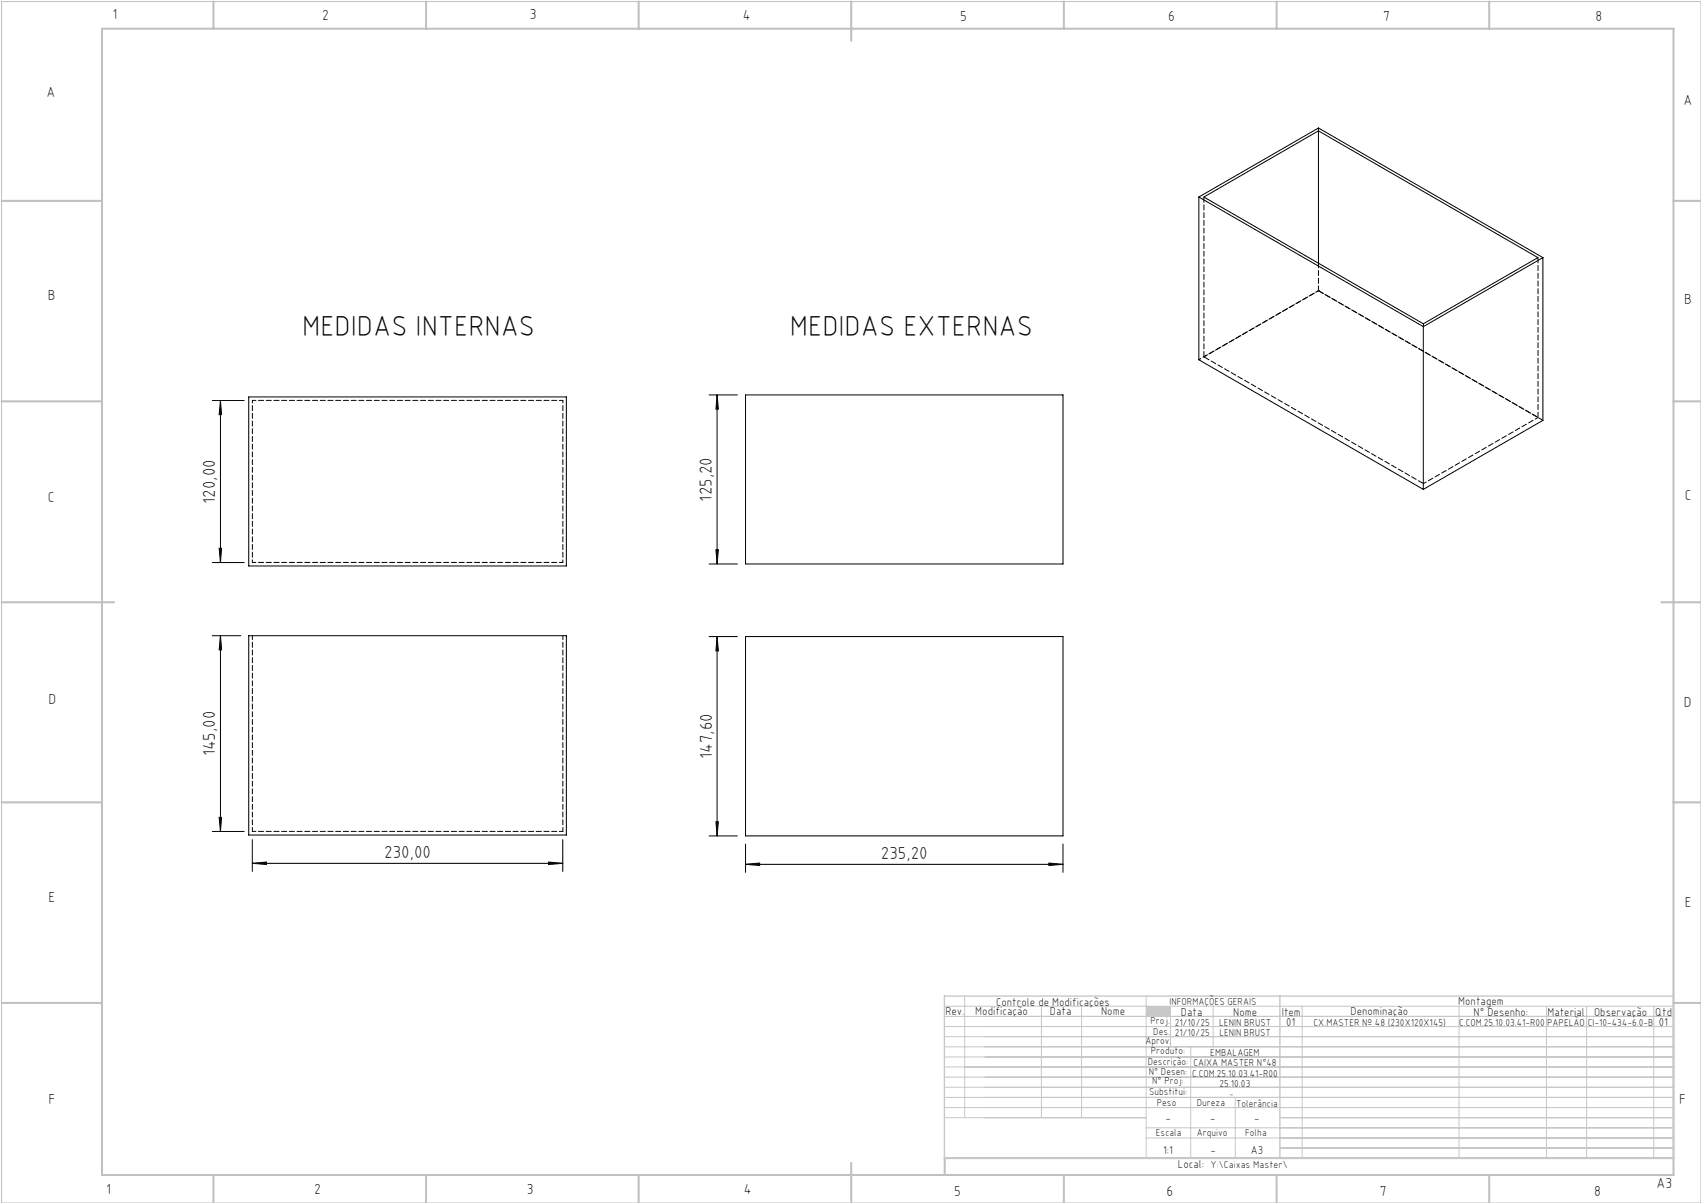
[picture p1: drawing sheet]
<svg xmlns="http://www.w3.org/2000/svg" width="420mm" height="297mm" viewBox="0 0 420 297" stroke-linecap="round" stroke-linejoin="round" font-family="sans-serif">
<path d="M.4 .4h419.6v296.6h-419.6z" fill="none" stroke="#c0c0c0" stroke-width=".25"/>
<g fill="none" stroke="#c0c0c0" stroke-width=".5">
<path d="M25.2 7.1h388v283h-388zM52.7 .4v6.7M105.2 .4v6.7M157.7 .4v6.7M210.2 .4v9.7M262.7 .4v6.7M315.2 .4v6.7M367.7 .4v6.7M.4 49.6h24.8M413.2 49.6h6.8M.4 99.1h24.8M413.2 99.1h6.8"/>
<path d="M.4 148.7h27.8M410.2 148.7h9.8M.4 198.1h24.8M413.2 198.1h6.8M.4 247.6h24.8M413.2 247.6h6.8M52.7 290.1v6.9M105.2 290.1v6.9M157.7 290.1v6.9M210.2 287.1v9.9M262.7 290.1v6.9M315.2 290.1v6.9"/>
<path d="M367.7 290.1v6.9M413.2 285.9h-179.9v4.2"/>
</g>
<g fill="none" stroke="#c3c8d2" stroke-width=".25">
<path d="M233.2 250.9h180M233.2 248.4h180M233.2 253.4h180M233.2 255.9h180M233.2 258.4h180M238.2 245.9v30M257.1 248.4v27.5M267.1 248.4v27.5M283 245.9v40M289 248.4v10M294 258.4v27.5M299.5 248.4v10"/>
<path d="M321.5 248.4v37.5M360.3 248.4v37.5M381.8 248.4v37.5M391.8 248.4v37.5M408.3 248.4v37.5M233.2 260.9h180M233.2 263.4h180M233.2 265.9h180M233.2 268.4h180M233.2 270.9h180M233.2 273.4h180M233.2 275.9h49.8"/>
<path d="M283 278.4h130.2M305 270.9v15M316 275.9h97.2M283 280.9h130.2M316 283.4h97.2"/>
</g>
<path d="M233.2 245.9h180v40h-180zM316 245.9v40" fill="none" stroke="#c3c8d2" stroke-width=".35"/>
<path d="M283 248.4h6v2.5h-6z" fill-rule="evenodd" fill="#c3c8d2"/>
<g fill="none" stroke="#000" stroke-width=".25">
<path d="M325.5 32.3v32.7M296 48.6v40.2l55.4 32M296 48.6l55.4 32M296 48.6l29.5-17 55.5 32M297.3 48.6l28.2-16.3 54.2 31.3-28.3 16.3zM381 63.6l-29.6 17M381 63.6v40.2l-29.6 17M52.4 98.9h7.9M54.4 98.9v40M54.4 98.9l.3 3.5h-.6zM61.4 98h78.4v41.7h-78.4zM175.1 97.5h7"/>
<path d="M177.1 97.5v41.7M177.1 97.5l.3 3.5h-.6zM184.1 97.5h78.4v41.7h-78.4zM351.4 80.6v40.2M52.4 138.9h7.9M54.1 135.4h.6l-.3 3.5zM175.1 139.2h7M176.8 135.7h.6l-.3 3.5zM52.4 156.9h7M54.4 156.9v48.4M54.4 156.9l.3 3.5h-.6zM61.4 156.9h78.4v49.3h-78.4z"/>
<path d="M175.1 157.2h7M177.1 157.2v49.2M177.1 157.2l.3 3.5h-.6zM184.1 157.2h78.4v49.2h-78.4zM52.4 205.3h7.9M54.1 201.8h.6l-.3 3.5zM62.3 213.1l3.5-.3v.6zM62.3 207.3v7.9M62.3 213.1h76.7M135.5 212.8l3.5 .3-3.5 .3zM139 207.3v7.9M175.1 206.4h7"/>
<path d="M176.8 202.9h.6l-.3 3.5zM184.1 213.4l3.5-.3v.6zM184.1 208.4v7M184.1 213.4h78.4M259 213.1l3.5 .3-3.5 .3zM262.5 208.4v7"/>
</g>
<g fill="#000">
<path d="M54.1 135.4h.6l-.3 3.5zM54.4 98.9l.3 3.5h-.6zM176.8 135.7h.6l-.3 3.5zM177.1 97.5l.3 3.5h-.6z"/>
<path d="M54.4 156.9l.3 3.5h-.6zM54.1 201.8h.6l-.3 3.5zM177.1 157.2l.3 3.5h-.6zM176.8 202.9h.6l-.3 3.5z"/>
<path d="M62.3 213.1l3.5-.3v.6zM135.5 212.8l3.5 .3-3.5 .3zM184.1 213.4l3.5-.3v.6zM259 213.1l3.5 .3-3.5 .3z"/>
</g>
<path d="M62.3 156.9v48.4M139 156.9v48.4" fill="none" stroke="#000" stroke-width=".25" stroke-dasharray="1.3 .6" stroke-dashoffset=".3"/>
<path d="M325.5 31.6v.7M351.5 79.9v.7M62.3 98.9h76.7M139 138.9h-76.7M62.3 205.3h76.7" fill="none" stroke="#000" stroke-width=".25" stroke-dasharray="1.3 .6" stroke-dashoffset=".4"/>
<path d="M139 98.9v40M62.3 138.9v-40" fill="none" stroke="#000" stroke-width=".25" stroke-dasharray="1.3 .6" stroke-dashoffset=".6"/>
<path d="M325.5 65v6.8M381 103.8l-55.5-32" fill="none" stroke="#000" stroke-width=".25" stroke-dasharray="1.3 .6" stroke-dashoffset=".1"/>
<path d="M297.3 88.1l54.2 31.3M379.8 103.1l-54.3-31.3" fill="none" stroke="#000" stroke-width=".25" stroke-dasharray="1.3 .6" stroke-dashoffset="-.2"/>
<path d="M297.3 48.6v39.5M325.5 71.8h.1M379.8 63.6v39.5" fill="none" stroke="#000" stroke-width=".25" stroke-dasharray="1.3 .6"/>
<path d="M325.5 71.8l-28.2 16.3M351.5 119.4l28.3-16.3" fill="none" stroke="#000" stroke-width=".25" stroke-dasharray="1.3 .6" stroke-dashoffset=".5"/>
<path d="M325.5 71.8l-29.5 17" fill="none" stroke="#000" stroke-width=".25" stroke-dasharray="1.3 .6" stroke-dashoffset=".7"/>
<g font-size="7.1">
<text x="74.6" y="82.9">MEDIDAS INTERNAS</text>
<text x="195" y="82.9">MEDIDAS EXTERNAS</text>
</g>
<g font-size="4.3">
<text x="53.2" y="124.3" transform="rotate(-90 53.2 124.3)">120,00</text>
<text x="175.8" y="123.8" transform="rotate(-90 175.8 123.8)">125,20</text>
<text x="53.2" y="186.7" transform="rotate(-90 53.2 186.7)">145,00</text>
<text x="175.8" y="187.4" transform="rotate(-90 175.8 187.4)">147,60</text>
<text x="94.9" y="211.8">230,00</text>
<text x="217.5" y="212.1">235,20</text>
</g>
<g font-size="3.6">
<text x="27.8" y="4.8">1</text>
<text x="79.5" y="4.9">2</text>
<text x="130.8" y="4.8">3</text>
<text x="183.4" y="4.9">4</text>
<text x="237.1" y="5.1">5</text>
<text x="288.4" y="5.2">6</text>
<text x="341.5" y="5.1">7</text>
<text x="394" y="5.2">8</text>
<text x="11.5" y="24">A</text>
<text x="415.7" y="25.8">A</text>
<text x="11.8" y="74.1">B</text>
<text x="415.8" y="75.1">B</text>
<text x="11.8" y="124">C</text>
<text x="416" y="123.5">C</text>
<text x="12" y="173.7">D</text>
<text x="415.8" y="174.7">D</text>
<text x="12" y="222.6">E</text>
<text x="416" y="223.9">E</text>
<text x="12" y="272.6">F</text>
<text x="414.6" y="272.6">F</text>
<text x="409" y="293.3">A3</text>
<text x="26.2" y="294.8">1</text>
<text x="77.6" y="294.8">2</text>
<text x="130.1" y="294.8">3</text>
<text x="183.7" y="294.7">4</text>
<text x="235.6" y="295.2">5</text>
<text x="288" y="295.2">6</text>
<text x="340.7" y="295.2">7</text>
<text x="393.6" y="295.2">8</text>
</g>
<g font-size="2.9">
<text x="240.8" y="250.6">Modificação</text>
<text x="259.2" y="250.6">Data</text>
<text x="271.9" y="250.6">Nome</text>
<text x="290.9" y="288.4">Local:</text>
</g>
<g font-size="2.8">
<text x="233.4" y="250.6">Rev.</text>
<text x="246" y="248.4">Controle de Modificações</text>
<text x="291.6" y="250.8">Data</text>
<text x="304.5" y="250.8">Nome</text>
<text x="316.5" y="250.9">Item</text>
<text x="333.5" y="250.5">Denominação</text>
<text x="360.1" y="248.2">Montagem</text>
<text x="363.9" y="250.8">N° Desenho:</text>
<text x="382.1" y="250.8">Material</text>
<text x="393.6" y="250.8">Observação</text>
<text x="408.7" y="250.9">Qtd</text>
<text x="317.6" y="253.3">01</text>
<text x="409.6" y="253.3">01</text>
<text x="287.7" y="276.9">-</text>
<text x="298.8" y="276.9">-</text>
<text x="309.7" y="276.9">-</text>
<text x="287.2" y="284.8">1:1</text>
<text x="298.9" y="284.8">-</text>
<text x="308.8" y="284.8">A3</text>
</g>
<g font-size="2.5">
<text x="288.7" y="248.2">INFORMAÇÕES GERAIS</text>
<text x="282.8" y="257.8">Aprov.</text>
<text x="284.1" y="252.9">Proj.</text>
<text x="284.8" y="255.4">Des.</text>
<text x="290.1" y="255.8">21/10/25</text>
<text x="290.1" y="253.3">21/10/25</text>
<text x="301" y="253.3">LENIN BRUST</text>
<text x="301.1" y="255.8">LENIN BRUST</text>
<text x="324.3" y="253.3">CX.MASTER Nº 48 (230X120X145)</text>
<text x="360.3" y="253.3">C.COM.25.10.03.41-R00</text>
<text x="382" y="253.3">PAPELÃO</text>
<text x="392" y="253.3">CI-10-434-6.0-B</text>
<text x="283.4" y="262.9">Descrição:</text>
<text x="284.2" y="260.3">Produto:</text>
<text x="294.7" y="263.3">CAIXA MASTER N°48</text>
<text x="298.8" y="260.7">EMBALAGEM</text>
<text x="283.7" y="265.4">N° Desen:</text>
<text x="284.5" y="267.7">N° Proj:</text>
<text x="294.4" y="265.9">C.COM.25.10.03.41-R00</text>
<text x="301.1" y="268.3">25.10.03</text>
<text x="283.7" y="270.4">Substitui:</text>
<text x="285.6" y="273">Peso</text>
<text x="295.5" y="273">Dureza</text>
<text x="305.2" y="273.3">Tolerância</text>
<text x="285.4" y="280.4">Escala</text>
<text x="295.5" y="280.4">Arquivo</text>
<text x="307.5" y="280.4">Folha</text>
<text x="298.9" y="288.4">Y:\Caixas Master\</text>
</g>
<text font-size="2.1" x="303.5" y="270.9">-</text>
</svg>
